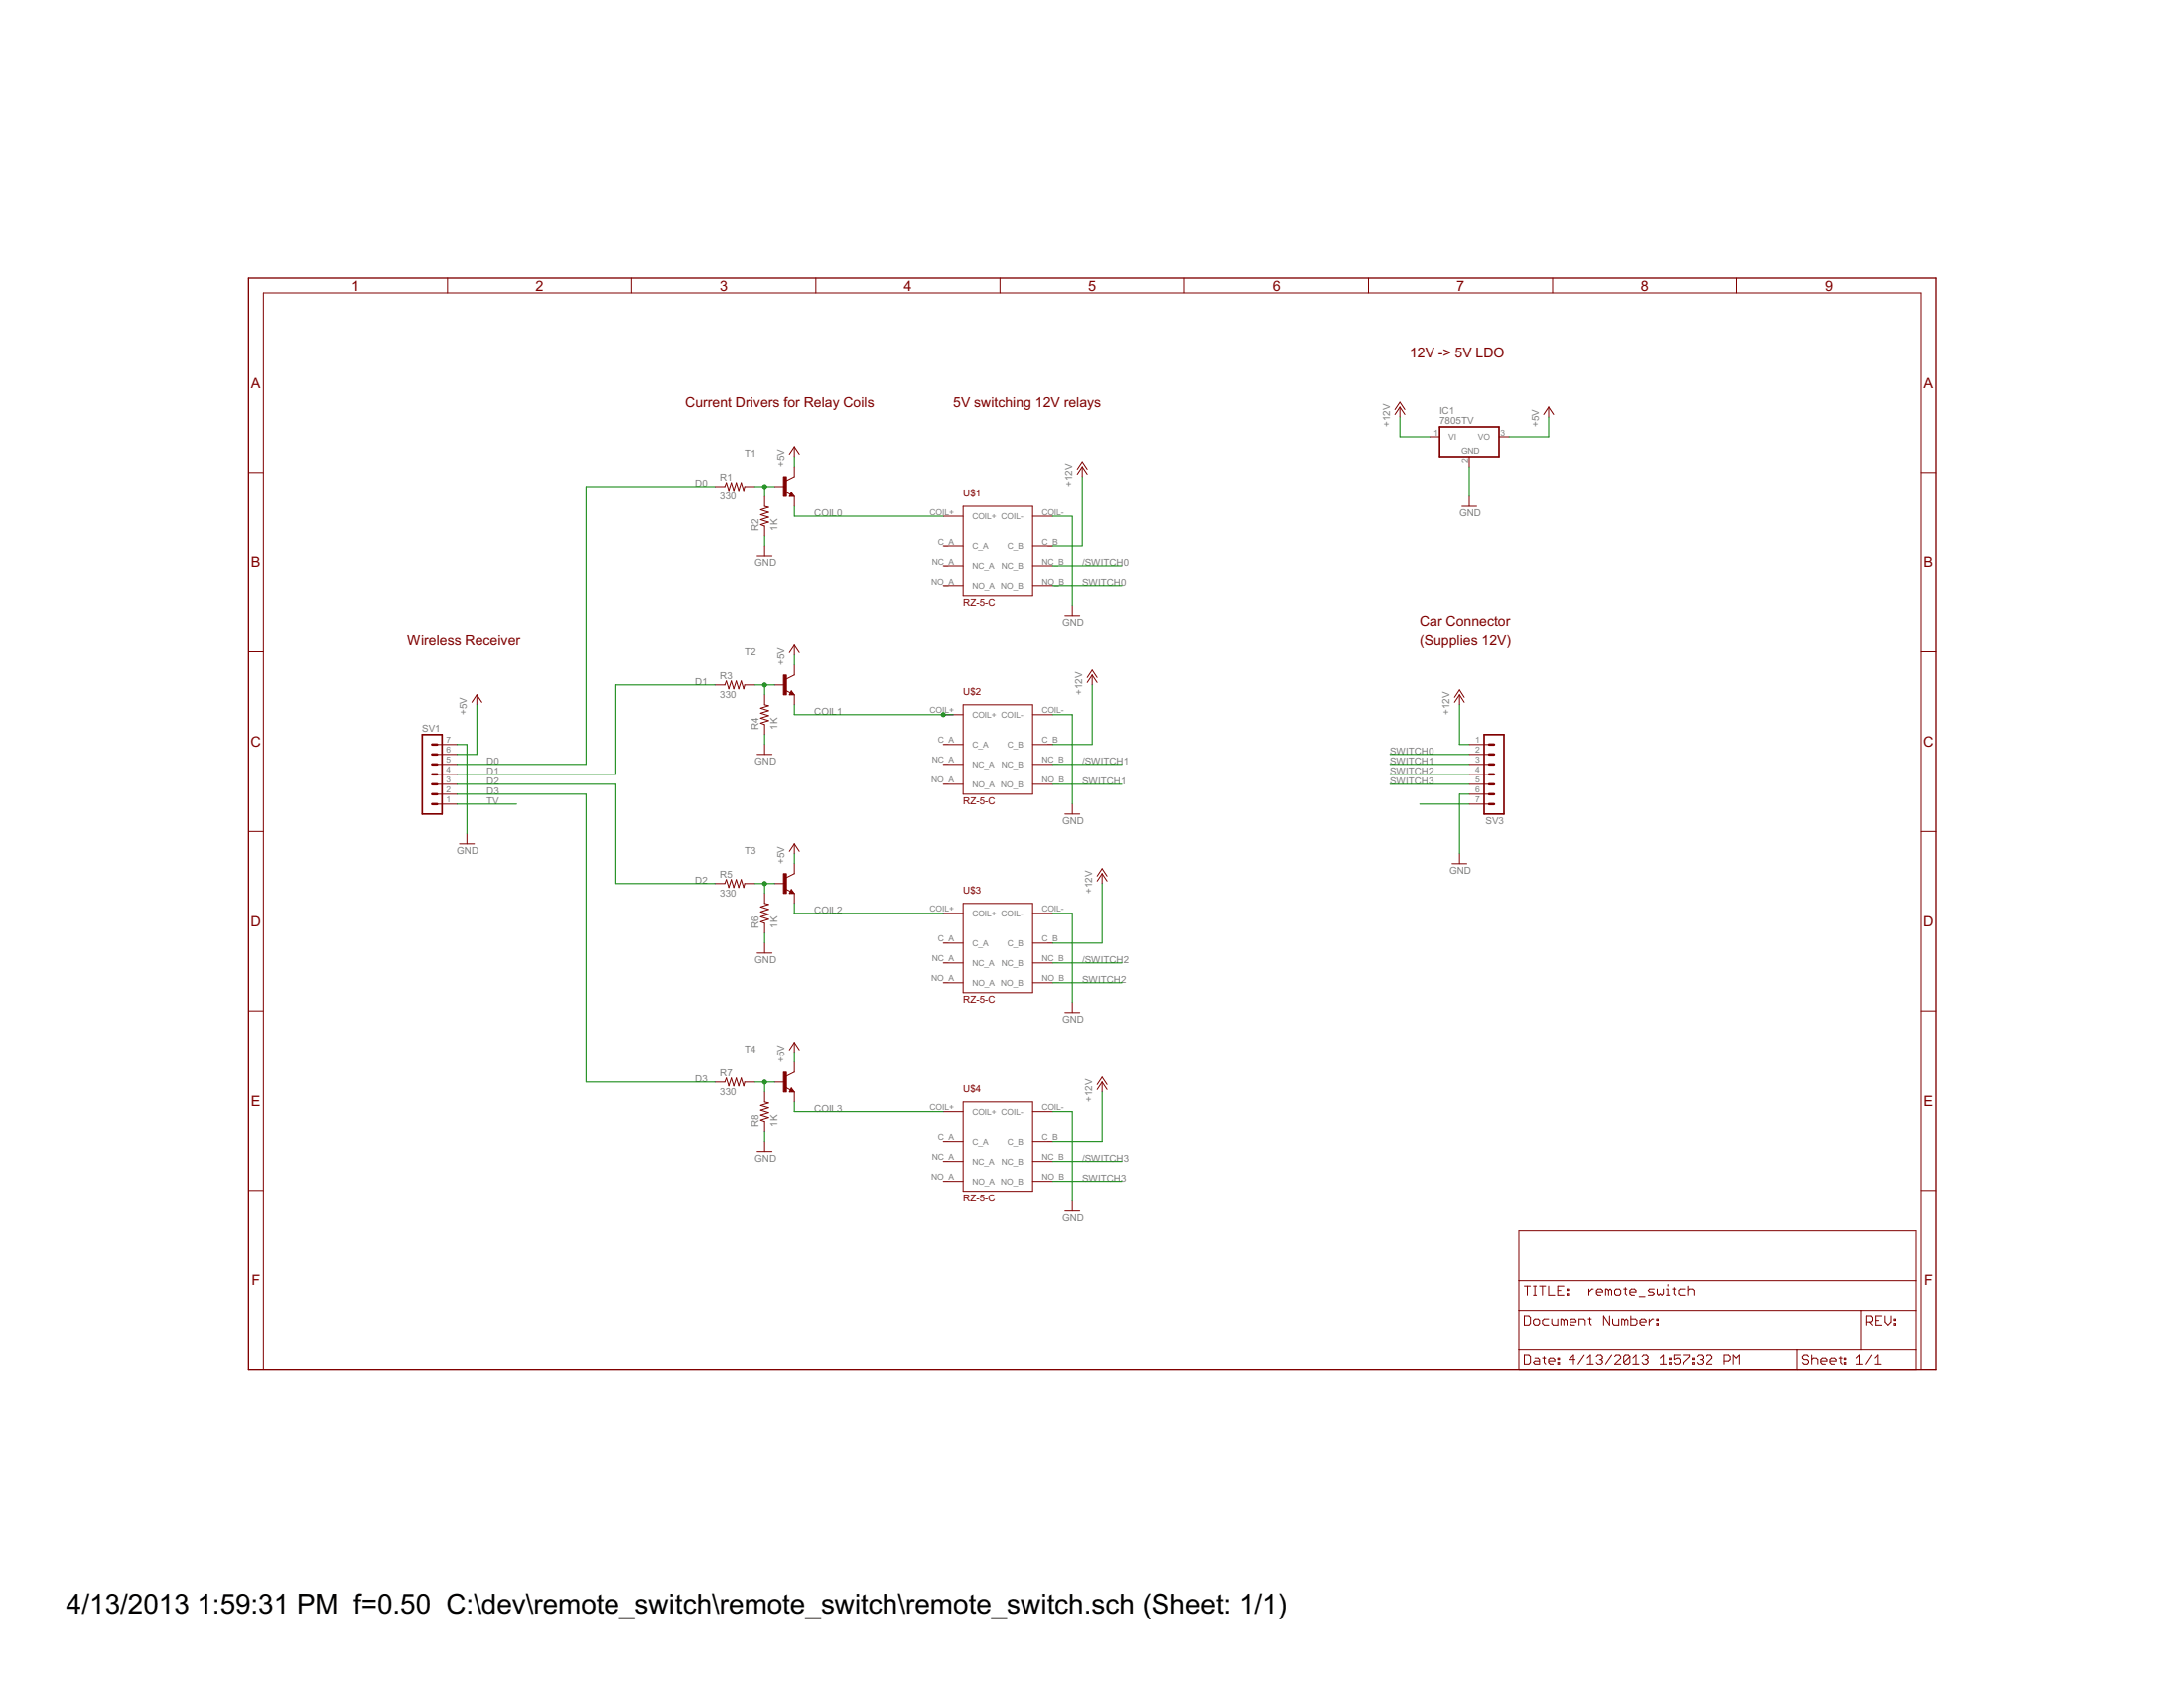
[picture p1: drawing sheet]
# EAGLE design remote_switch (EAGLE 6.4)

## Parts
IC1  7805TV  [TO220V]
R1  330  R-US_0613/5V  [P0613V]
R2  1K  R-US_0613/5V  [P0613V]
R3  330  R-US_0613/5V  [P0613V]
R4  1K  R-US_0613/5V  [P0613V]
R5  330  R-US_0613/5V  [P0613V]
R6  1K  R-US_0613/5V  [P0613V]
R7  330  R-US_0613/5V  [P0613V]
R8  1K  R-US_0613/5V  [P0613V]
SV1  MA07-1  [MA07-1]
SV3  MA07-1  [MA07-1]
T1  MPS2222A-NPN-TO92-CBE  [TO92-CBE]
T2  MPS2222A-NPN-TO92-CBE  [TO92-CBE]
T3  MPS2222A-NPN-TO92-CBE  [TO92-CBE]
T4  MPS2222A-NPN-TO92-CBE  [TO92-CBE]
U$1  RZ-5-C  [RZ-5-C]
U$2  RZ-5-C  [RZ-5-C]
U$3  RZ-5-C  [RZ-5-C]
U$4  RZ-5-C  [RZ-5-C]

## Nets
+5V: IC1.3(VO) SV1.6 T1.C T2.C T3.C T4.C
+12V: IC1.1(VI) SV3.1 U$1.C_B U$2.C_B U$3.C_B U$4.C_B
/SWITCH0: U$1.NC_B
/SWITCH1: U$2.NC_B
/SWITCH2: U$3.NC_B
/SWITCH3: U$4.NC_B
COIL0: T1.E U$1.COIL+
COIL1: T2.E U$2.COIL+
COIL2: T3.E U$3.COIL+
COIL3: T4.E U$4.COIL+
D0: R1.1 SV1.5
D1: R3.1 SV1.4
D2: R5.1 SV1.3
D3: R7.1 SV1.2
GND: IC1.2(GND) R2.1 R4.1 R6.1 R8.1 SV1.7 SV3.6 U$1.COIL- U$2.COIL- U$3.COIL- U$4.COIL-
N$1: R1.2 R2.2 T1.B
N$2: R3.2 R4.2 T2.B
N$3: R5.2 R6.2 T3.B
N$4: R7.2 R8.2 T4.B
N$6: SV3.7
SWITCH0: SV3.2 U$1.NO_B
SWITCH1: SV3.3 U$2.NO_B
SWITCH2: SV3.4 U$3.NO_B
SWITCH3: SV3.5 U$4.NO_B
TV: SV1.1
Unconnected: U$1.C_A U$1.NC_A U$1.NO_A U$2.C_A U$2.NC_A U$2.NO_A U$3.C_A U$3.NC_A U$3.NO_A U$4.C_A U$4.NC_A U$4.NO_A

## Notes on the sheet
- 12V -> 5V LDO
- Current Drivers for Relay Coils | 5V switching 12V relays
- Car Connector
- Wireless Receiver | (Supplies 12V)
